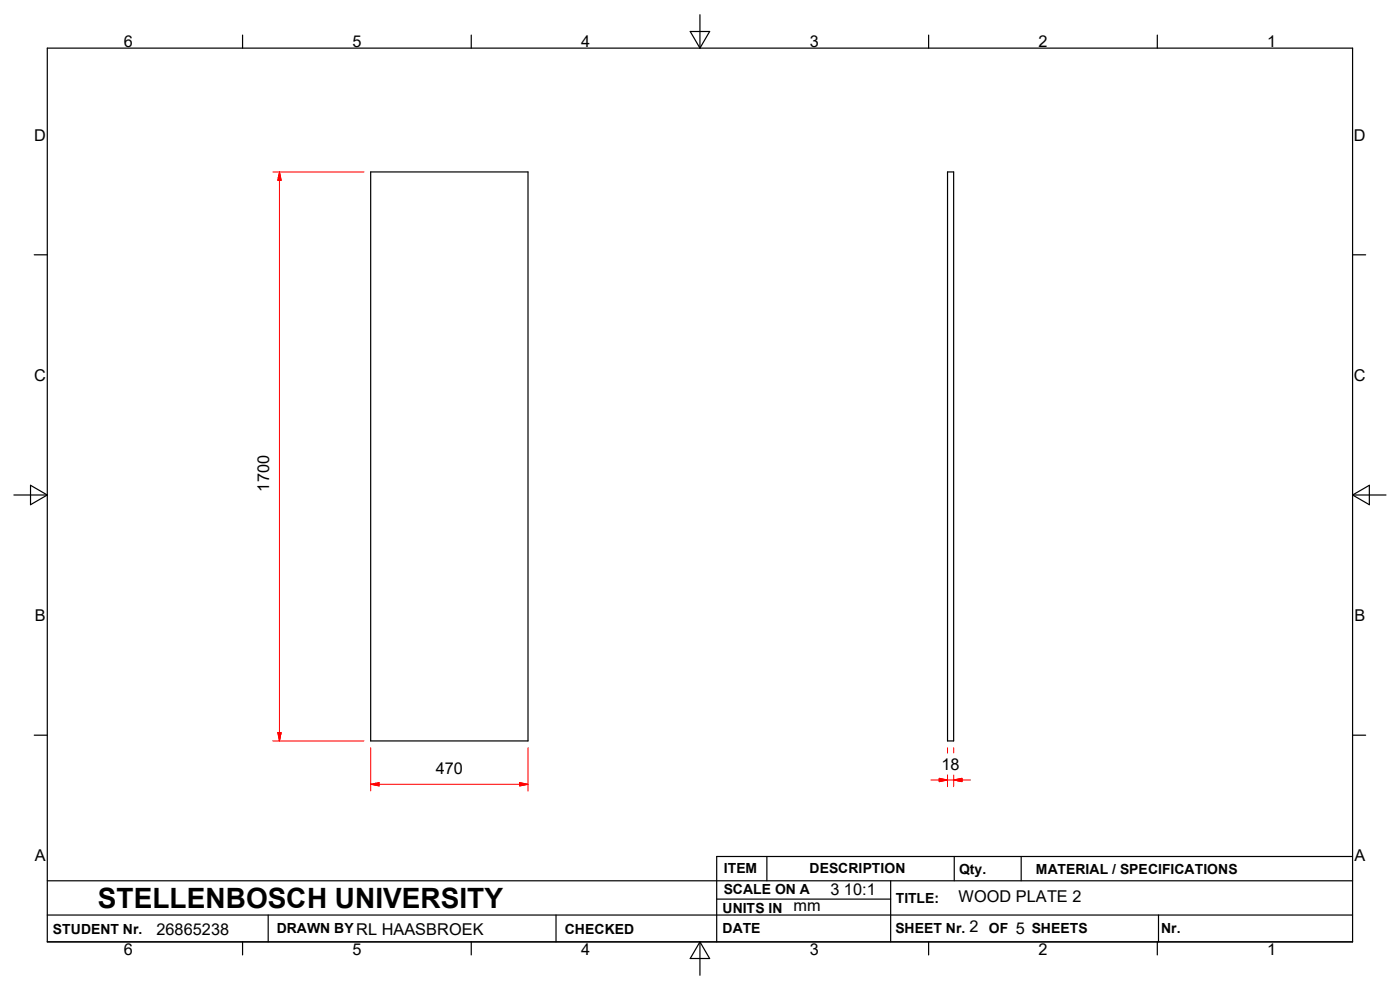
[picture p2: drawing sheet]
<svg xmlns="http://www.w3.org/2000/svg" width="297mm" height="210mm" viewBox="0 0 297 210" stroke-linecap="round" stroke-linejoin="round" font-family="sans-serif">
<g fill="none" stroke="#000" stroke-width=".25">
<path d="M10 10.2h277v189.6h-277zM51.5 7.4v2.8M100 7.4v2.8M146.4 6.7h4.2l-2.1 3.5zM148.5 3.1v7.1M197 7.4v2.8M245.5 7.4v2.8M78.6 36.5h33.4v120.7h-33.4zM201 36.5h1.3v120.7h-1.3zM7.3 54.1h2.7M287 54.1h2.7M2.9 105h7.1"/>
<path d="M6.5 102.9l3.5 2.1-3.5 2.1zM287 105h7M287 105l3.5-2.1v4.2zM7.3 156h2.7M287 156h2.7M10 186.8h277M10 194.1h277M51.5 199.8v2.8M56.9 194.1v5.7M100 199.8v2.8M118 194.1v5.7M148.5 199.8v7.1"/>
<path d="M148.5 199.8l2.1 3.5h-4.2zM152 190.7h37M162.7 181.7v5.1M189 186.8v13M197 199.8v2.8M202.4 181.7v5.1M216.6 181.7v5.1M245.5 199.8v2.8M245.8 194.1v5.7M287 181.7h-135v18.1"/>
</g>
<g fill="none" stroke="#f00" stroke-width=".21">
<path d="M57.9 36.5h19.3M59.3 36.5v120.7M59.3 36.5l.3 1.8h-.7zM57.9 157.2h19.3M58.9 155.4h.7l-.3 1.8zM78.6 158.6v9.2M112 158.6v9.2M201 158.6v1.1M202.3 158.6v1.1M78.6 166.4h33.4M78.6 166.4l1.8-.4v.7zM110.2 166l1.8 .4-1.8 .3z"/>
<path d="M197.5 165.5h8.4M199.3 165.1l1.7 .4-1.7 .3zM201 164.4v2.5M202.3 165.5l1.8-.4v.7zM202.3 164.4v2.5"/>
</g>
<g fill="#f00" stroke="#f00" stroke-width=".21">
<path d="M59.3 36.5l.3 1.8h-.7z"/>
<path d="M58.9 155.4h.7l-.3 1.8z"/>
<path d="M78.6 166.4l1.8-.4v.7z"/>
<path d="M110.2 166l1.8 .4-1.8 .3z"/>
<path d="M199.3 165.1l1.7 .4-1.7 .3z"/>
<path d="M202.3 165.5l1.8-.4v.7z"/>
</g>
<text font-size="5.9" x="20.8" y="192.7">STELLENBOSCH UNIVERSITY</text>
<g font-size="3.5">
<text x="26.2" y="9.9">6</text>
<text x="74.8" y="9.9">5</text>
<text x="123.3" y="9.9">4</text>
<text x="171.8" y="9.9">3</text>
<text x="220.3" y="9.9">2</text>
<text x="268.8" y="9.9">1</text>
<text x="7.3" y="29.8">D</text>
<text x="287.2" y="29.8">D</text>
<text x="7.3" y="80.8">C</text>
<text x="287.2" y="80.8">C</text>
<text x="57.1" y="104.3" transform="rotate(-90 57.1 104.3)">1700</text>
<text x="7.4" y="131.7">B</text>
<text x="287.3" y="131.7">B</text>
<text x="92.5" y="164.2">470</text>
<text x="199.7" y="163.3">18</text>
<text x="7.4" y="182.7">A</text>
<text x="287.3" y="182.7">A</text>
<text x="176.2" y="189.9">3 10:1</text>
<text x="203.4" y="191.4">WOOD PLATE 2</text>
<text x="168.4" y="193.3">mm</text>
<text x="205.7" y="197.7">2</text>
<text x="26.2" y="202.6">6</text>
<text x="33.2" y="198.3">26865238</text>
<text x="74.8" y="202.6">5</text>
<text x="75.6" y="198.3">RL HAASBROEK</text>
<text x="123.3" y="202.6">4</text>
<text x="171.8" y="202.6">3</text>
<text x="215.5" y="198">5</text>
<text x="220.3" y="202.6">2</text>
<text x="268.8" y="202.6">1</text>
</g>
<g font-size="3">
<text x="153.6" y="185.1">ITEM</text>
<text x="171.7" y="185.3">DESCRIPTION</text>
<text x="203.5" y="185.4">Qty.</text>
<text x="219.8" y="185.3">MATERIAL / SPECIFICATIONS</text>
<text x="153.5" y="189.7">SCALE ON A</text>
<text x="190" y="191.6">TITLE:</text>
<text x="58.7" y="198">DRAWN BY</text>
<text x="153.3" y="193.6">UNITS IN</text>
<text x="153.3" y="198">DATE</text>
<text x="189.9" y="198">SHEET Nr.</text>
<text x="209.8" y="198">OF</text>
<text x="218.9" y="198">SHEETS</text>
<text x="246.3" y="197.9">Nr.</text>
<text x="11.2" y="198.1">STUDENT Nr.</text>
<text x="119.8" y="198.1">CHECKED</text>
</g>
</svg>
